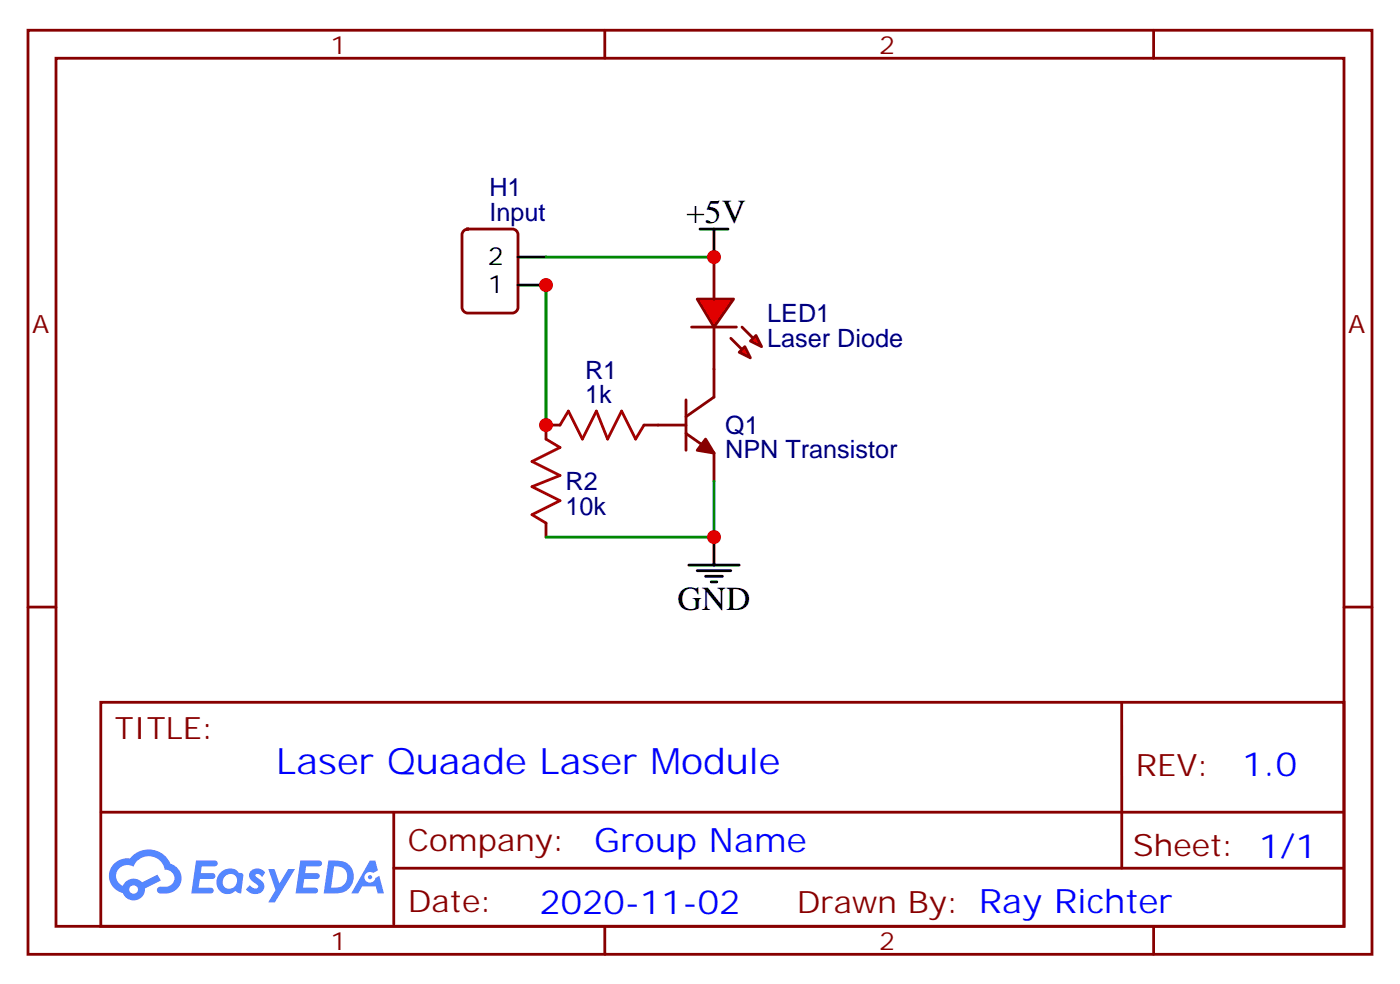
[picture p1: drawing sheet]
<svg xmlns="http://www.w3.org/2000/svg" width="176mm" height="124mm" viewBox="0 0 176 124" stroke-linecap="round" stroke-linejoin="round" font-family="sans-serif">
<g fill="none" stroke="#870000" stroke-width=".35">
<path d="M3.5 3.8h169.4v116.4h-169.4zM7.1 7.3h162.2v109.4h-162.2zM76.2 3.8v3.5M145.3 3.8v3.5M3.5 76.5h3.6M169.3 76.5h3.6M12.7 88.5h156.6v28.2h-156.6zM141.3 88.5v20.9M12.7 102.3h156.5M49.6 109.4h119.6M49.6 102.3v14.1M76.2 116.7v3.5"/>
<path d="M145.3 116.7v3.5"/>
</g>
<g fill="#5487ff">
<path d="M31.7 109.7a1.22 1.22 0 0 1 1.7 .2l-.4 .6-.4-.4h-.4v.2a2.96 2.96 0 0 1 1.1 1.2 1.14 1.14 0 0 1-.7 1.1 1.14 1.14 0 0 1-1.2-.2l-.4-.3 .5-.6a.66 .66 0 0 0 1 .3v-.3a2.71 2.71 0 0 1-1.1-1 .78 .78 0 0 1 .3-.8z"/>
<path d="M24.7 108.4h1.5a1.22 1.22 0 0 1 1.2 .2 .37 .37 0 0 1-.4 .5h-1.6l-.1 .9h1.5a.37 .37 0 0 1 .3 .4 .37 .37 0 0 1-.3 .3h-1.6l-.2 1.1h.8a1.15 1.15 0 0 1 1.1 .2 .36 .36 0 0 1-.3 .6h-2.5z"/>
<path d="M37.8 108.4h1.6a1.23 1.23 0 0 1 1.1 .2 .37 .37 0 0 1-.3 .5h-1.6l-.2 .9h1.6a.37 .37 0 0 1 .3 .4 .37 .37 0 0 1-.4 .3h-1.6l-.1 1.1h.7a1.15 1.15 0 0 1 1.1 .2 .36 .36 0 0 1-.3 .6h-2.5z"/>
<path d="M46.6 108.4h.7l.3 1.3-.6 .3a.69 .69 0 0 0-1 .3 .69 .69 0 0 0 .4 .9 .69 .69 0 0 0 .9-.6l.5-.3 .6 2.2h-.8l-.3-.8h-1.7l-.5 .8h-.8z"/>
<path d="M33.8 109.5h.8l.6 1.8 1.1-1.8h.9l-2.6 4.2h-.8l.9-1.6z"/>
<path d="M41.4 108.4l-.6 4.2a5.9 5.9 0 0 0 2.7-.3 2.09 2.09 0 0 0 1-2.5 2.09 2.09 0 0 0-2.4-1.4zM42.1 109.1a1.36 1.36 0 0 1 1.7 1.2 1.36 1.36 0 0 1-1.4 1.5h-.7z"/>
<path d="M27.7 110a1.5 1.5 0 0 0-.3 1.9 1.5 1.5 0 0 0 1.8 .6l.4-.3 .4 .3 .4 .1 .3-2.3-.2-.3h-.1a.53 .53 0 0 1-.6-.4 1.63 1.63 0 0 0-2.1 .4zM28.3 110.4a.89 .89 0 0 1 1.4 0 .89 .89 0 0 1-.2 1.3 .89 .89 0 0 1-1.3 0 .89 .89 0 0 1 .1-1.3z"/>
<path d="M14.4 108.8a2.18 2.18 0 0 0 1.1 3.7 1.44 1.44 0 0 0 1.6 .9 1.44 1.44 0 0 0 1.2-1.5l2-1-.5-.7-1.9 1a1.47 1.47 0 0 0-2.4 .4 1.39 1.39 0 0 1-.7-1.9 1.39 1.39 0 0 1 2-.5 2.08 2.08 0 0 1 2.2-1.3 2.08 2.08 0 0 1 1.8 1.7 1.07 1.07 0 0 1 1.2 1 1.07 1.07 0 0 1-1 1.1h-.7a.43 .43 0 0 0-.5 .4 .43 .43 0 0 0 .4 .5 2.17 2.17 0 0 0 2.7-2 1.93 1.93 0 0 0-1.4-1.8 2.98 2.98 0 0 0-5.1-.6l-.3-.1a2.38 2.38 0 0 0-1.7 .7zM16.3 112.1a.55 .55 0 0 1 1.1 0 .55 .55 0 0 1-1.1 0z"/>
<circle cx="46.6" cy="110.5" r=".26"/>
</g>
<g fill="#f00" stroke="#870000" stroke-width=".35">
<path d="M87.8 37.7h4.6l-2.4 3.5z"/>
<path d="M87.1 41.2h5.7z"/>
</g>
<g fill="#870000" stroke="#870000" stroke-width=".35">
<path d="M93.5 41.2l1.4 1.4z"/>
<path d="M92.1 42.6l1.4 1.4z"/>
</g>
<g fill="#f00" stroke="#870000" stroke-width=".35">
<path d="M94.5 43l.7-.7 .8 1.4z"/>
<path d="M93.1 44.4l.7-.7 .7 1.4z"/>
</g>
<path d="M58.4 29.1l.5-.2h5.7a.71 .71 0 0 1 .7 .7v9.1a.76 .76 0 0 1-.7 .7h-5.7a.76 .76 0 0 1-.7-.7v-9.1zM90 32.4v5.3M70.6 53.6h-1.8v1.7M81.1 53.6h5.3M86.4 54.6l3.6 2.5v3.5M86.4 50.4v6.3M90 41.2v8.8l-3.6 2.5M68.8 65.9v1.8" fill="none" stroke="#870000" stroke-width=".35"/>
<path d="M88.9 55.3l1.1 1.8-2.2-.4z" fill="#870000" stroke="#870000" stroke-width=".35"/>
<path d="M65.3 35.9h3.5M65.3 32.4h3.5M88.2 28.9h3.5M90 28.9v3.5M86.8 71.2h6.3M87.8 71.9h4.3M88.9 72.6h2.1M89.6 73.3h.7M90 67.7v3.5" fill="none" stroke="#000" stroke-width=".35"/>
<path d="M68.8 55.3l1.8 1.1-3.6 1.7 3.6 1.8-3.6 1.4 3.6 1.8-3.6 1.7 1.8 1.1M70.6 53.6l1-1.8 1.8 3.5 1.7-3.5 1.5 3.5 1.7-3.5 1.8 3.5 1-1.7" fill="none" stroke="#a10000" stroke-width=".35"/>
<path d="M68.8 35.9v17.7M68.8 32.4h21.2M90 60.6v7.1h-21.2" fill="none" stroke="#008700" stroke-width=".35"/>
<g fill="#c00">
<circle cx="90" cy="67.7" r=".88"/>
<circle cx="68.8" cy="53.6" r=".88"/>
<circle cx="68.8" cy="35.9" r=".88"/>
<circle cx="90" cy="32.4" r=".88"/>
</g>
<text font-size="4.6" fill="#00f" x="34.8" y="97.5">Laser Quaade Laser Module</text>
<g font-size="4.2">
<text x="86.4" y="28.2">+5V</text>
<text x="85.4" y="76.8">GND</text>
</g>
<g font-size="4.2" fill="#00f">
<text x="156.5" y="97.7">1.0</text>
<text x="74.9" y="107.3">Group Name</text>
<text x="68" y="115.1">2020-11-02</text>
</g>
<g font-size="3.9" fill="#800">
<text x="14.5" y="93.1">TITLE:</text>
<text x="143.1" y="97.7">REV:</text>
<text x="51.4" y="107.3">Company:</text>
<text x="142.7" y="107.9">Sheet: 1/1</text>
<text x="51.4" y="114.9">Date:</text>
<text x="100.4" y="115">Drawn By: Ray Richter</text>
</g>
<g font-size="3.2" fill="#800">
<text x="41.6" y="6.8">1</text>
<text x="110.8" y="6.8">2</text>
<text x="4.1" y="41.9">A</text>
<text x="169.9" y="41.9">A</text>
<text x="41.6" y="119.7">1</text>
<text x="110.8" y="119.7">2</text>
</g>
<g font-size="3.2" fill="#000080">
<text x="61.7" y="27.8">Input</text>
<text x="61.7" y="24.7">H1</text>
<text x="96.7" y="40.6">LED1</text>
<text x="73.7" y="47.8">R1</text>
<text x="96.7" y="43.7">Laser Diode</text>
<text x="73.7" y="50.7">1k</text>
<text x="91.4" y="57.7">NPN Transistor</text>
<text x="91.4" y="54.7">Q1</text>
<text x="71.3" y="64.9">10k</text>
<text x="71.3" y="61.8">R2</text>
</g>
<g font-size="3.2">
<text x="61.5" y="33.4">2</text>
<text x="61.5" y="37">1</text>
</g>
</svg>
